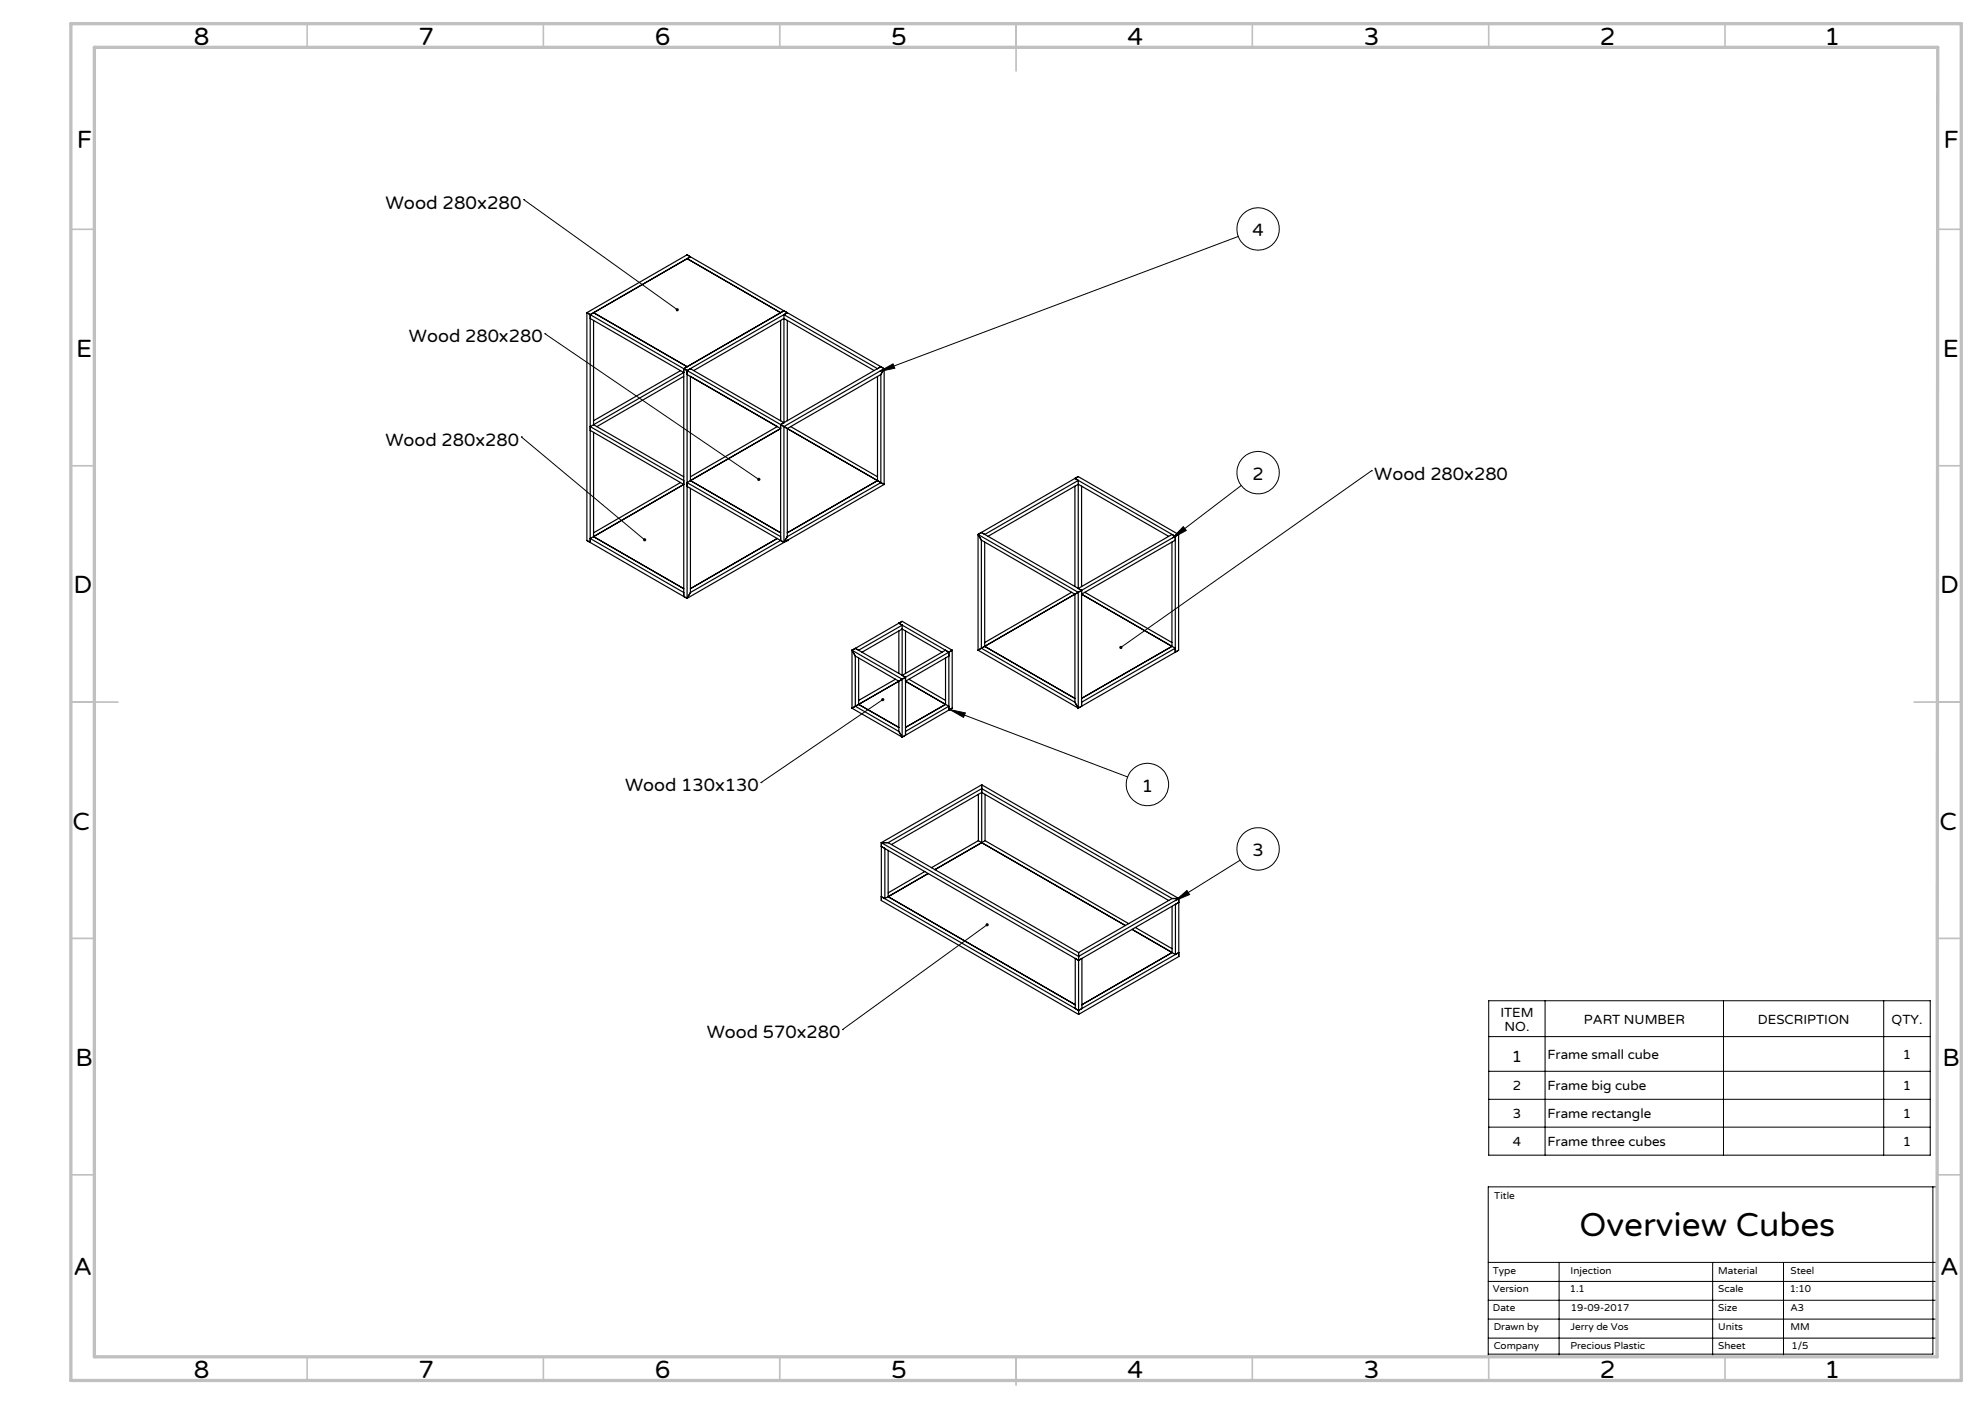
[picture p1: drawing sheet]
<svg xmlns="http://www.w3.org/2000/svg" width="420mm" height="297mm" viewBox="0 0 420 297" stroke-linecap="round" stroke-linejoin="round" font-family="sans-serif">
<!-- layer: Laag 1 -->
<g fill="none" stroke="#000" stroke-width=".21">
<path d="M110.8 42.2h.1M110.8 42.2l32.5 23.3M262 50l-75.9 28.6M115.3 70.6l45.2 30.8M115.3 70.6h.1M186.1 78.6l2.8-1.6 .4 .9zM110.3 92.4l26.1 21.8M110.3 92.4h.1M290.2 99.6l-53 37.3M290.2 99.6h.1M250.4 111.4l.6 .8-2.9 1.6zM262.6 102.7l-14.5 11.1"/>
<path d="M186.8 148l-25.8 17.6M201 150.1l37.6 14.3M201 150.1l3.3 .7-.4 1zM161 165.6h.1M208.9 195.6l-30.6 22.2M248.6 190.5l2.5-2.1 .6 .8zM262.4 182l-13.8 8.5M178.3 217.8h.1M315 211.7h93.4v32.7h-93.4zM315 219.3h93.4M326.9 211.7v32.7M364.7 211.7v32.7"/>
<path d="M398.6 211.7v32.7M315 226.6h93.4M315 232.5h93.4M315 238.4h93.4M409 251.1v35.4h-94.1M314.9 267h95M314.9 271.1h95M314.9 275.1h95M314.9 279h95M329.9 267v20.1M362.4 267v20.1M377.4 267v20.1"/>
<path d="M314.9 283.1h95M315 287h94.9v-35.9h-95v36h95"/>
<circle cx="266.2" cy="48.4" r="4.5"/>
<circle cx="266.2" cy="100" r="4.5"/>
<circle cx="242.8" cy="165.9" r="4.5"/>
<circle cx="266.2" cy="179.6" r="4.5"/>
</g>
<g fill="none" stroke="#c0c0c0" stroke-width=".35">
<path d="M65 5v5M115 5v5M165 5v5M215 5v10M265 5v5M315 5v5M365 5v5M15 48.5h5M410 48.5h5M15 98.5h5M410 98.5h5M15 148.5h10"/>
<path d="M405 148.5h10M15 198.5h5M410 198.5h5M15 248.5h5M410 248.5h5M65 287v5M115 287v5M165 287v5M215 287v6M265 287v5M315 287v5M365 287v5"/>
</g>
<path d="M15 5h400v287h-400zM20 10h390l-.1 277h-389.9z" fill="none" stroke="#c0c0c0" stroke-width=".7"/>
<g fill="#000">
<path d="M143 65.4a.35 .35 0 0 1 .5-.2 .35 .35 0 0 1 .1 .5l-.3-.2 .3 .2a.35 .35 0 0 1-.5 .1 .35 .35 0 0 1-.1-.4z"/>
<path d="M186.1 78.6l2.8-1.6 .4 .9zM250.4 111.4l.6 .8-2.9 1.6zM248.6 190.5l2.5-2.1 .6 .8zM201 150.1l3.3 .7-.4 1zM160.3 101.2a.33 .33 0 0 0 .1 .5 .33 .33 0 0 0 .4-.1l-.3-.2 .4 .1a.34 .34 0 0 0-.2-.4 .34 .34 0 0 0-.4 .1zM136.1 114v.2a.34 .34 0 0 0 .2 .3 .34 .34 0 0 0 .4-.1l-.3-.2 .3 .2v-.3a.31 .31 0 0 0-.3-.3 .31 .31 0 0 0-.3 .2zM237 136.7l-.2 .2 .1 .3 .3-.3-.3 .3a.34 .34 0 0 0 .5 0 .34 .34 0 0 0 0-.4 .34 .34 0 0 0-.4-.1zM186.6 147.7a.33 .33 0 0 0-.1 .5 .33 .33 0 0 0 .4 .1 .33 .33 0 0 0 .1-.5l-.2 .2 .2-.3zM208.6 195.5a.33 .33 0 0 0 .3 .5 .33 .33 0 0 0 .2-.6l-.2 .2 .2-.2-.3-.1z"/>
</g>
<g fill="none" stroke="#000" stroke-width=".25">
<path d="M145.4 54.7l-19.8 11.4M145.4 54.7l19.8 11.4 .7-.3M146.1 54.3l-.7-.4-21.2 12.2M146.1 54.3l19.8 11.5M146.1 54.3l-.7 .4M146.1 54.3l-21.2 12.3M124.2 66.1v48.2l.7 .5M124.2 66.1l.7 .5M124.9 66.6v48.2M124.9 66.6l19.8 11.4M124.9 67.4l19.8 11.4-19.1 11M125.6 67.8v22"/>
<path d="M125.6 66.1l19.8 11.5-.7 .4M125.6 66.1l-.7 .5M144 78.4l-18.4 10.6M144.7 78v48.2M144.7 78l.7 .4M144.7 79.6l-18.4 10.6M145.4 78.4v48.2M145.4 79.2l19.8 11.5-19.1 11M145.4 78.4l19.8 11.4M145.4 78.4l.7-.4 19.8 11.4M146.8 78.4l19.1-11 19.1 11M165.2 67.8v21.2"/>
<path d="M165.9 65.8l.7 .3M165.9 66.6v22.8M165.9 65.8l-21.2 12.2M165.9 66.6l19.8 11.4 .7-.4M166.6 67.8v21.2M166.6 66.1l19.8 11.5M166.6 66.1l-.7 .5M166.6 66.1l-21.2 12.3M185.7 79.6v22.1M186.4 79.2v22.9M186.4 77.6l.7 .4M186.4 77.6l-21.2 12.2"/>
<path d="M186.4 79.2l-19.8 11.5M187.1 78l-21.2 12.2v24.5M187.1 78l-.7 1.2M187.1 78v24.5M124.9 91l19.8 11.5-19.1 11M125.6 91.5v22M125.6 89.8l-.7 .4 19.8 11.5M125.6 89.8l19.1 11.1M165.2 89.8v24.5M165.2 89.8l1.4 .9M165.9 89.4l-.7 .4M166.6 90.7v22.8"/>
<path d="M166.6 90.7l19.1 11M167.3 90.2l18.4 10.7M124.9 114.8l19.8 11.4M125.6 113.5l19.1 11M125.6 113.5l-.7 .4 19.8 11.4M144 102.1l-18.4 10.6M145.4 102.9l19.8 11.4M146.1 100.9l18.4-10.7-18.4-10.6v22.1M146.1 103.3v22M146.1 101.7l19.1 11M146.1 101.7l-.7 .4 19.8 11.4M164.5 113.9l-18.4 10.6"/>
<path d="M165.2 114.3l.7 .4M165.2 114.3l-19.1 11M166.6 114.3h.1M166.6 113.5l-.7 1.2M166.6 114.3l-21.2 12.3M185.7 101.7l-19.1 11M185.7 101.7l.7 .4M186.4 102.1l.7 .4M186.4 102.1l-19.8 11.4M187.1 102.5l-21.2 12.2M206.9 113.1l21.2 12.2M206.9 113.1l.7 1.2"/>
<path d="M206.9 113.1v24.4M207.6 112.6l21.2 12.3M207.6 112.6l-.7 .5M207.6 114.3v22.8M207.6 114.3l19.8 11.4M208.4 114.7v22M209.1 113.4l19-11 19.2 11M227.4 101.2l-19.8 11.4M227.4 101.2l.7 .4M227.4 101.2l.7-.4 21.3 12.3M227.4 102.8v21.3M227.4 101.2l21.3 12.2"/>
<path d="M228.1 101.6l-19.7 11.5-.8-.5M228.1 101.6v22.9M228.8 102.8v21.3M248 114.7v22M248.7 114.3l-19.9 11.4 19.2 11M248.7 113.4v24.6M248.7 113.4l-19.9 11.5M248.7 113.4l-.7-.3-19.9 11.4M249.4 113.1l-.7 .3M249.4 113.1v24.4l-.7 .5M144.7 126.2l.7 .4M146.1 125.3l-.7 1.3"/>
<path d="M180.3 137.5l10.6 6.2v12.2M180.3 137.5l.7 1.3M180.3 137.5v12.3M181 138.8l9.2 5.3M181 137.2l-.7 .3M181 137.2l10.6 6.1M181 138.8v10.6M181.7 139.2v9.8M182.4 138l8.5-4.9 8.5 4.9M190.2 131.8l-9.2 5.4M190.2 131.8l.7 .5M190.2 133.5v8.9"/>
<path d="M190.2 131.8l10.6 6.2M190.2 131.8l.7-.4 10.6 6.1M190.9 132.3l-9.2 5.2-.7-.3M190.9 132.3v10.6M191.6 133.5v8.9M200.1 139.2v9.8M200.8 138.8l-9.2 5.3 8.5 4.9M200.8 138v12.2M200.8 138l-9.2 5.3M200.8 138l-.7-.5-9.2 5.4M201.5 137.5l-.7 .5M201.5 137.5v12.3l-.7 .4"/>
<path d="M206.9 137.5l21.2 12.3M207.6 137.1l-.7 .4M207.6 137.1l19.8 11.5M208.4 136.7l19 11M208.4 136.7l-.8 .4M226.7 125.3l-18.3 10.6M227.4 125.7l-19 11M227.4 125.7v22.9M228.1 124.5l.7 .4M228.1 125.3v24.5M228.1 125.3l-.7 .4M228.8 124.9v24.5"/>
<path d="M228.8 124.9l-.7 .4M229.6 125.3l18.4 10.6M248 136.7l-19.2 11M248 136.7l.7 .4-19.9 11.5M248.7 138l-19.9 11.4M180.3 149.8l10.6 6.1M181 149.4l-.7 .4M181 149.4l9.2 5.3M181.7 149l8.5 4.9M181.7 149l-.7 .4M189.5 143.7l-7.8 4.5M190.2 144.1l-8.5 4.9"/>
<path d="M190.2 154.7l.7 1.2M190.2 144.1v10.6M190.9 142.9l.7 .4M191.6 143.3v12.2M191.6 143.3l-1.4 .8M191.6 155.5l-.7 .4M192.3 143.7l7.8 4.5M200.1 149l-8.5 4.9M200.1 149l.7 .4-9.2 5.3M200.8 150.2l-9.2 5.3M227.4 148.6l.7 1.2M228.8 149.4l-.7 .4"/>
<path d="M186.5 178.3v12.2l41.7 24.1M186.5 178.3l41.7 24 21.2-12.2M186.5 178.3h1.4M187.9 178.3l19.8-11.5 40.3 23.3M187.9 178.3l40.3 23.2M187.9 179.9v9.8M188.6 178.6l19.1-11 39.6 22.9M207 177.8l-9.9 5.7M207 168v9.8M207 177.8l.7 .5M207.7 178.3l30.4 17.5M207.7 178.3l-9.9 5.7"/>
<path d="M207.7 166v12.3M207.7 166l41.7 24.1M207.7 166l-21.2 12.3M208.4 177.8l30.4 17.6M208.4 168v9.8M208.4 177.8l-.7 .5M187.2 190.1l-.7-.4 41.7 24M187.2 190.1v-10.6l-.7-.4 41.7 24.1M187.9 189.7l39.6 22.8M187.9 189.7l-.7 .4M195.7 184.4l-7.8 4.5M196.4 184.8l-8.5 4.9"/>
<path d="M239.5 196.6l8.5 4.9M240.2 196.2l7.8 4.5M248 190.1h1.4M248 190.1l-19.8 11.4M248 191.7v9.8M249.4 190.1v12.2l-21.2 12.3M228.2 201.5v13.1M228.2 203.2l.7-.5v10.7l-.7 .3M228.2 203.2l-.7-.5v10.7l.7 .3M248 201.5l-19.1 11M248 201.5l.7 .4M248.7 201.9v-10.6l.7-.4-21.2 12.3"/>
<path d="M248.7 201.9l.7-.4-21.2 12.2"/>
</g>
<text font-size="7.1" x="334.2" y="261.5">Overview Cubes</text>
<g font-size="5.3">
<text x="41" y="9.5">8</text>
<text x="88.5" y="9.5">7</text>
<text x="138.5" y="9.5">6</text>
<text x="188.5" y="9.5">5</text>
<text x="238.5" y="9.5">4</text>
<text x="288.5" y="9.5">3</text>
<text x="338.5" y="9.5">2</text>
<text x="386" y="9.5">1</text>
<text x="16.2" y="31.3">F</text>
<text x="411.2" y="31.3">F</text>
<text x="16.1" y="75.5">E</text>
<text x="411.1" y="75.5">E</text>
<text x="15.5" y="125.5">D</text>
<text x="410.5" y="125.5">D</text>
<text x="15.4" y="175.5">C</text>
<text x="410.4" y="175.5">C</text>
<text x="16" y="225.5">B</text>
<text x="411" y="225.5">B</text>
<text x="15.5" y="269.8">A</text>
<text x="410.5" y="269.8">A</text>
<text x="41" y="291.5">8</text>
<text x="88.5" y="291.5">7</text>
<text x="138.5" y="291.5">6</text>
<text x="188.5" y="291.5">5</text>
<text x="238.5" y="291.5">4</text>
<text x="288.5" y="291.5">3</text>
<text x="338.5" y="291.5">2</text>
<text x="386" y="291.5">1</text>
</g>
<text font-size="3.9" x="81.5" y="44.3">Wood 280x280</text>
<g font-size="3.8">
<text x="265" y="49.9">4</text>
<text x="86.5" y="72.5">Wood 280x280</text>
<text x="81.5" y="94.3">Wood 280x280</text>
<text x="265" y="101.5">2</text>
<text x="290.8" y="101.5">Wood 280x280</text>
<text x="132.3" y="167.4">Wood 130x130</text>
<text x="241.6" y="167.5">1</text>
<text x="265" y="181.1">3</text>
<text x="149.5" y="219.7">Wood 570x280</text>
</g>
<text font-size="3.5" x="319.9" y="224.6">1</text>
<g font-size="2.8">
<text x="317.5" y="215.2">ITEM</text>
<text x="318.3" y="218">NO.</text>
<text x="335.1" y="216.6">PART NUMBER</text>
<text x="371.9" y="216.6">DESCRIPTION</text>
<text x="400.2" y="216.6">QTY.</text>
<text x="327.4" y="224.1">Frame small cube</text>
<text x="402.6" y="224.1">1</text>
<text x="320.1" y="230.7">2</text>
<text x="327.4" y="230.7">Frame big cube</text>
<text x="402.6" y="230.7">1</text>
<text x="320.1" y="236.6">3</text>
<text x="327.4" y="236.6">Frame rectangle</text>
<text x="402.6" y="236.6">1</text>
<text x="320.1" y="242.5">4</text>
<text x="327.4" y="242.5">Frame three cubes</text>
<text x="402.6" y="242.5">1</text>
</g>
<g font-size="2.1">
<text x="316.2" y="253.6">Title</text>
<text x="315.9" y="269.4">Type</text>
<text x="332.3" y="269.4">Injection</text>
<text x="363.6" y="269.4">Material</text>
<text x="378.9" y="269.4">Steel</text>
<text x="315.9" y="273.3">Version</text>
<text x="332.1" y="273.3">1.1</text>
<text x="363.6" y="273.3">Scale</text>
<text x="378.7" y="273.3">1:10</text>
<text x="315.9" y="277.3">Date</text>
<text x="316" y="281.4">Drawn by</text>
<text x="332.3" y="281.3">Jerry de Vos</text>
<text x="332.4" y="277.3">19-09-2017</text>
<text x="363.6" y="281.4">Units</text>
<text x="363.6" y="277.3">Size</text>
<text x="378.8" y="281.4">MM</text>
<text x="378.8" y="277.3">A3</text>
<text x="316" y="285.3">Company</text>
<text x="332.3" y="285.3">Precious Plastic</text>
<text x="363.6" y="285.3">Sheet</text>
<text x="379.1" y="285.3">1/5</text>
</g>
</svg>
